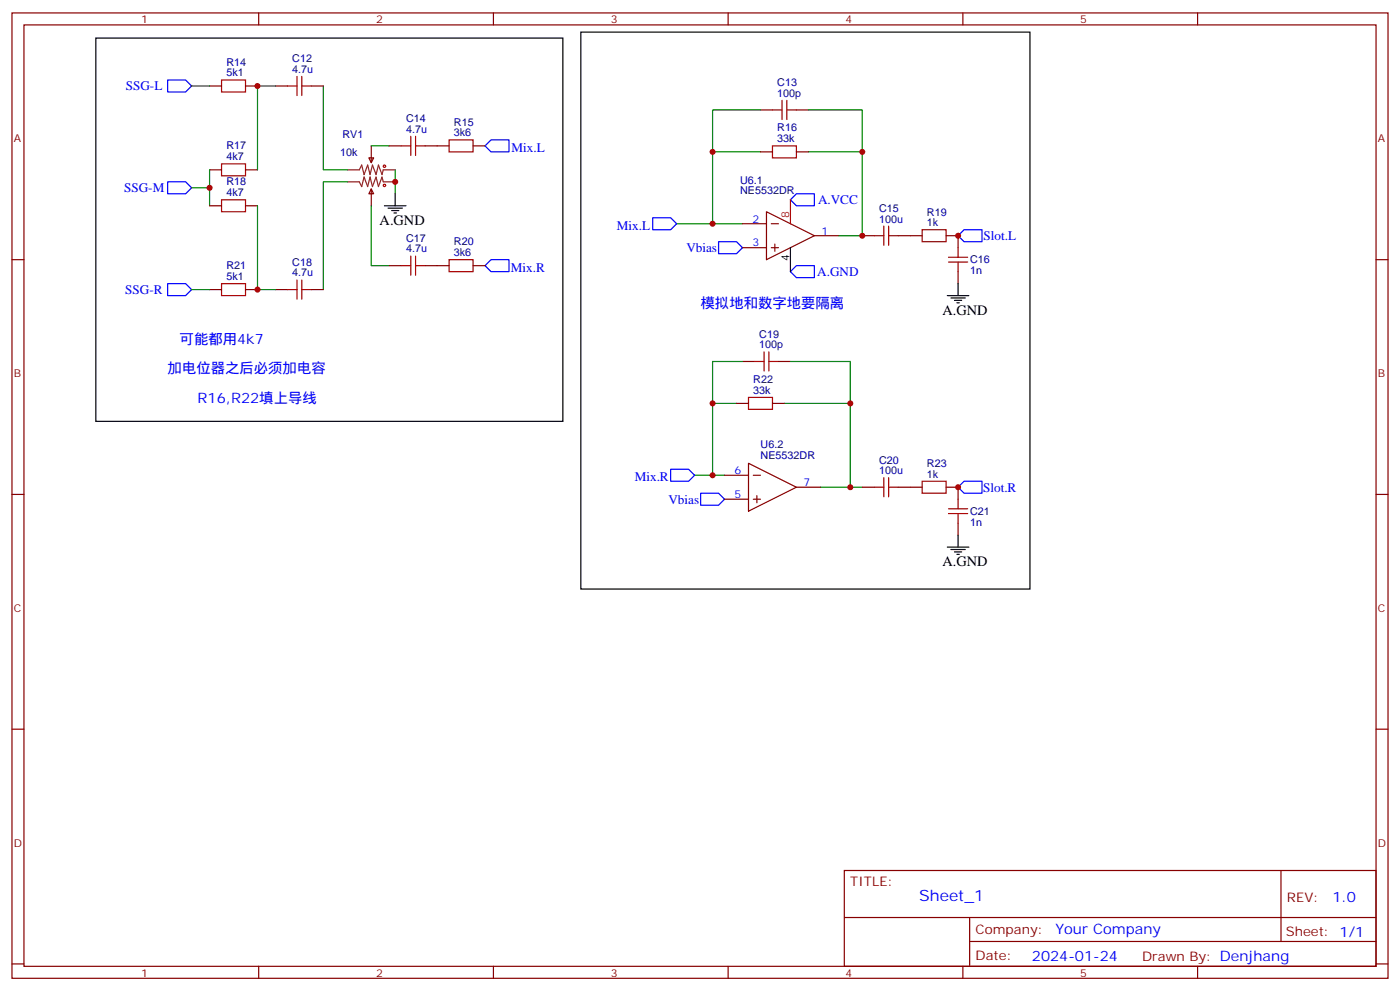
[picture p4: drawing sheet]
<svg xmlns="http://www.w3.org/2000/svg" width="412mm" height="292mm" viewBox="0 0 412 292" stroke-linecap="round" stroke-linejoin="round" font-family="sans-serif">
<g fill="none" stroke="#870000" stroke-width=".35">
<path d="M3.5 3.8h405.4v284.3h-405.4zM7.1 7.3h398.2v277.3h-398.2zM76.2 3.8v3.5M145.3 3.8v3.5M214.5 3.8v3.5M283.6 3.8v3.5M352.8 3.8v3.5M61.7 25.3h3.6M72.3 25.3h3.5M81.1 25.3h3.6M91.7 25.3h3.5M224 32.4h3.5"/>
<path d="M234.6 32.4h3.5M61.7 50h3.6M72.3 50h3.5M108.7 46.5h1.4l-.7 1.4zM109.4 55.7l.7 1.4h-1.4zM109.4 43v4.9M109.4 55.7v4.9M114.7 43h3.5M125.2 43h7.1M139.3 43h3.6M224 44.7h3.5M234.6 44.7h3.5"/>
<path d="M3.5 76.5h3.6M61.7 60.6h3.6M72.3 60.6h3.5M114.7 78.2h3.5M125.2 78.2h7.1M139.3 78.2h3.6M218.7 65.9h7.1M218.7 73h7.1M225.8 62.4l14.1 7-14.1 7.1zM227.2 65.9h2.1M227.2 73h2.1M228.2 71.9v2.1"/>
<path d="M239.9 69.4h7M254 69.4h3.5M264.6 69.4h7M278.7 69.4h3.5v3.6M405.3 76.5h3.6M61.7 85.3h3.6M72.3 85.3h3.5M81.1 85.3h3.6M91.7 85.3h3.5M282.2 80v3.5M217 118.8h3.5M218.7 106.5h3.5"/>
<path d="M227.5 118.8h3.6M229.3 106.5h3.5M213.4 140h7.1M220.5 136.5l14.1 7-14.1 7.1zM221.9 140h2.1M3.5 145.6h3.6M213.4 147h7.1M221.9 147h2.1M223 146v2.1M234.6 143.5h7.1M254 143.5h3.5M264.6 143.5h7"/>
<path d="M278.7 143.5h3.5v3.5M282.2 154.1v3.5M405.3 145.6h3.6M3.5 214.8h3.6M405.3 214.8h3.6M248.7 256.4h156.6v28.2h-156.6zM377.3 256.4v20.9M248.7 270.2h156.5M285.6 277.3h119.6M285.6 270.2v14.2M3.5 283.9h3.6M76.2 284.6v3.5"/>
<path d="M145.3 284.6v3.5M214.5 284.6v3.5M283.6 284.6v3.5M352.8 284.6v3.5M405.3 283.9h3.6"/>
</g>
<g fill="none" stroke="#a10000" stroke-width=".35">
<path d="M65.3 23.6h7v3.5h-7zM84.7 25.3h2.8M87.5 22.5v5.7M88.9 25.3h2.8M88.9 22.5v5.7M227.5 32.4h2.9M230.4 29.6v5.6M231.8 32.4h2.8M231.8 29.6v5.6M65.3 48.3h7v3.5h-7zM65.3 58.8h7v3.6h-7zM118.2 43h2.8"/>
<path d="M121 40.1v5.7M122.4 43h2.8M122.4 40.1v5.7M132.3 41.2h7v3.5h-7zM227.5 43h7.1v3.5h-7.1zM118.2 78.2h2.8M121 75.4v5.7M122.4 75.4v5.7M122.4 78.2h2.8M132.3 76.5h7v3.5h-7zM257.5 69.4h2.8M260.3 66.6v5.6"/>
<path d="M261.8 69.4h2.8M261.8 66.6v5.6M271.6 67.7h7.1v3.5h-7.1zM279.4 77.2h5.6M279.4 75.8h5.6M282.2 73v2.8M282.2 77.2v2.8M65.3 83.5h7v3.6h-7zM84.7 85.3h2.8M87.5 82.5v5.6M88.9 82.5v5.6M88.9 85.3h2.8"/>
<path d="M220.5 117.1h7v3.5h-7zM222.2 106.5h2.9M225.1 103.6v5.7M226.5 106.5h2.8M226.5 103.6v5.7M257.5 143.5h2.8M260.3 140.7v5.6M261.8 140.7v5.6M261.8 143.5h2.8M271.6 141.7h7.1v3.6h-7.1zM279.4 151.3h5.6M279.4 149.9h5.6"/>
<path d="M282.2 147v2.9M282.2 151.3v2.8"/>
<circle cx="113.2" cy="49" r=".35"/>
<circle cx="113.2" cy="54.6" r=".35"/>
</g>
<path d="M102.3 50h3.5l.7-1.4 .7 2.8 1.1-2.8 .7 2.8 .7-2.8 1.1 2.8 .7-2.8 1 2.8 .4-1.4h3.5M102.3 53.6h3.5l.7 1.4 .7-2.9 1.1 2.9 .7-2.9 .7 2.9 1.1-2.9 .7 2.9 1-2.9 .4 1.5h3.5" fill="none" stroke="#8c2424" stroke-width=".35"/>
<g fill="none" stroke="#008700" stroke-width=".35">
<path d="M56.4 25.3h5.3M81.1 25.3h-5.3v24.7M95.2 25.3v24.7h7.1M224 32.4h-14.1v12.3M238.1 32.4h15.9v12.3M56.4 55.3h5.3M61.7 50v10.6M102.3 53.6h-7.1v31.7M109.4 43h5.3M116.4 50v7.1M224 44.7h-14.1v21.2M238.1 44.7h15.9v24.7h-7.1"/>
<path d="M75.8 60.6v24.7h5.3M109.4 60.6v17.6h5.3M199.3 65.9h19.4M56.4 85.3h5.3M217 118.8h-7.1v21.2M218.7 106.5h-8.8v12.3M231.1 118.8h19.4v24.7h-8.8M232.8 106.5h17.7v12.3M204.6 140h8.8M250.5 143.5h3.5"/>
</g>
<g fill="none" stroke="#000" stroke-width=".35">
<path d="M28.2 11.2h137.6v112.9h-137.6zM171.1 9.5h132.3v164h-132.3zM116.4 57.1v3.5M113.2 60.6h6.4M114.3 61.3h4.2M115.4 62h2.1M116.1 62.7h.7M232.8 73v7M279 87.1h6.4M280.1 87.8h4.2M281.2 88.5h2.1M281.9 89.2h.7"/>
<path d="M282.2 83.5v3.6M282.2 157.6v3.5M279 161.1h6.4M280.1 161.9h4.2M281.2 162.6h2.1M281.9 163.3h.7"/>
</g>
<g fill="none" stroke="#00f" stroke-width=".35">
<path d="M49.4 23.6h5.3l1.7 1.7-1.7 1.8h-5.3zM49.4 53.6h5.3l1.7 1.7-1.7 1.8h-5.3zM144.6 41.2h5.3v3.5h-5.3l-1.7-1.7zM234.6 57.1h5.3v3.5h-5.3l-1.8-1.8zM144.6 76.5h5.3v3.5h-5.3l-1.7-1.8zM192.3 64.1h5.3l1.7 1.8-1.7 1.8h-5.3zM211.7 71.2h5.3l1.7 1.8-1.7 1.7h-5.3zM284 67.7h5.3v3.5h-5.3l-1.8-1.8zM49.4 83.5h5.3l1.7 1.8-1.7 1.8h-5.3zM232.8 80l1.8-1.8h5.3v3.6h-5.3zM197.6 138.2h5.2l1.8 1.8-1.8 1.7h-5.2zM206.4 145.3h5.3l1.7 1.7-1.7 1.8h-5.3z"/>
<path d="M282.2 143.5l1.8-1.8h5.3v3.6h-5.3z"/>
</g>
<path d="M232.8 58.8v7.1" fill="none" stroke="#f00" stroke-width=".35"/>
<g fill="#c00">
<circle cx="116.4" cy="53.6" r=".88"/>
<circle cx="61.7" cy="55.3" r=".88"/>
<circle cx="75.8" cy="85.3" r=".88"/>
<circle cx="75.8" cy="25.3" r=".88"/>
<circle cx="250.5" cy="143.5" r=".88"/>
<circle cx="254" cy="44.7" r=".88"/>
<circle cx="250.5" cy="118.8" r=".88"/>
<circle cx="209.9" cy="65.9" r=".88"/>
<circle cx="209.9" cy="44.7" r=".88"/>
<circle cx="209.9" cy="140" r=".88"/>
<circle cx="209.9" cy="118.8" r=".88"/>
<circle cx="282.2" cy="69.4" r=".88"/>
<circle cx="282.2" cy="143.5" r=".88"/>
<circle cx="254" cy="69.4" r=".88"/>
</g>
<text font-size="4.6" fill="#00f" x="270.8" y="265.4">Sheet_1</text>
<g font-size="4.2">
<text x="111.8" y="66.3">A.GND</text>
<text x="277.6" y="92.7">A.GND</text>
<text x="277.6" y="166.8">A.GND</text>
</g>
<g font-size="4.2" fill="#00f">
<text x="206.4" y="90.6">模拟地和数字地要隔离</text>
<text x="52.9" y="101.2">可能都用4k7</text>
<text x="49.4" y="110">加电位器之后必须加电容</text>
<text x="58.2" y="118.8">R16,R22填上导线</text>
<text x="392.5" y="265.7">1.0</text>
<text x="310.9" y="275.2">Your Company</text>
<text x="304" y="283">2024-01-24</text>
</g>
<g font-size="3.9" fill="#00f">
<text x="37.1" y="26.6">SSG-L</text>
<text x="150.7" y="44.7">Mix.L</text>
<text x="36.6" y="56.6">SSG-M</text>
<text x="241" y="60.1">A.VCC</text>
<text x="181.7" y="67.7">Mix.L</text>
<text x="289.7" y="70.6">Slot.L</text>
<text x="202.2" y="74.3">Vbias</text>
<text x="150.5" y="80">Mix.R</text>
<text x="240.7" y="81.3">A.GND</text>
<text x="36.9" y="86.6">SSG-R</text>
<text x="187" y="141.7">Mix.R</text>
<text x="196.9" y="148.4">Vbias</text>
<text x="289.6" y="144.8">Slot.R</text>
</g>
<g font-size="3.9" fill="#800">
<text x="250.5" y="261">TITLE:</text>
<text x="379.1" y="265.7">REV:</text>
<text x="287.4" y="275.2">Company:</text>
<text x="378.7" y="275.8">Sheet: 1/1</text>
<text x="287.4" y="282.9">Date:</text>
<text x="336.4" y="282.9">Drawn By: Denjhang</text>
</g>
<g font-size="3.2" fill="#800">
<text x="41.6" y="6.8">1</text>
<text x="110.8" y="6.8">2</text>
<text x="179.9" y="6.8">3</text>
<text x="249.1" y="6.8">4</text>
<text x="318.2" y="6.8">5</text>
<text x="4.1" y="41.9">A</text>
<text x="405.9" y="41.9">A</text>
<text x="4.1" y="111.1">B</text>
<text x="405.9" y="111.1">B</text>
<text x="4.1" y="180.2">C</text>
<text x="405.9" y="180.2">C</text>
<text x="4.1" y="249.3">D</text>
<text x="405.9" y="249.3">D</text>
<text x="41.6" y="287.6">1</text>
<text x="110.8" y="287.6">2</text>
<text x="179.9" y="287.6">3</text>
<text x="249.1" y="287.6">4</text>
<text x="318.2" y="287.6">5</text>
</g>
<g font-size="3.2" fill="#000080">
<text x="66.7" y="22.5">5k1</text>
<text x="66.7" y="19.3">R14</text>
<text x="86.1" y="21.4">4.7u</text>
<text x="86.1" y="18.3">C12</text>
<text x="229" y="28.5">100p</text>
<text x="229" y="25.3">C13</text>
<text x="119.6" y="36">C14</text>
<text x="100.9" y="40.6">RV1</text>
<text x="119.6" y="39.1">4.7u</text>
<text x="133.7" y="40.1">3k6</text>
<text x="133.7" y="37">R15</text>
<text x="229" y="41.9">33k</text>
<text x="229" y="38.7">R16</text>
<text x="66.7" y="47.2">4k7</text>
<text x="66.7" y="44">R17</text>
<text x="100.2" y="45.9">10k</text>
<text x="66.7" y="57.8">4k7</text>
<text x="66.7" y="54.6">R18</text>
<text x="218" y="57.1">NE5532DR</text>
<text x="218" y="54.1">U6.1</text>
<text x="259" y="65.5">100u</text>
<text x="259" y="62.5">C15</text>
<text x="273.1" y="63.5">R19</text>
<text x="119.6" y="71.2">C17</text>
<text x="273.1" y="66.6">1k</text>
<text x="119.6" y="74.4">4.7u</text>
<text x="133.7" y="75.4">3k6</text>
<text x="133.7" y="72.2">R20</text>
<text x="285.8" y="77.6">C16</text>
<text x="66.7" y="82.5">5k1</text>
<text x="66.7" y="79.3">R21</text>
<text x="86.1" y="81.4">4.7u</text>
<text x="86.1" y="78.3">C18</text>
<text x="285.8" y="80.8">1n</text>
<text x="223.7" y="99.4">C19</text>
<text x="223.7" y="102.6">100p</text>
<text x="221.9" y="112.8">R22</text>
<text x="221.9" y="116">33k</text>
<text x="224.1" y="135.2">NE5532DR</text>
<text x="224.1" y="132">U6.2</text>
<text x="259" y="136.6">C20</text>
<text x="273.1" y="137.6">R23</text>
<text x="259" y="139.6">100u</text>
<text x="273.1" y="140.7">1k</text>
<text x="285.8" y="154.9">1n</text>
<text x="285.8" y="151.7">C21</text>
</g>
<g font-size="3.2" fill="#00f">
<text x="221.6" y="65.5">2</text>
<text x="242" y="69.1">1</text>
<text x="221.6" y="72.6">3</text>
<text x="216.4" y="139.6">6</text>
<text x="236.7" y="143.2">7</text>
<text x="216.4" y="146.7">5</text>
</g>
<text font-size="3.2" fill="#f00" x="232.5" y="64.1" transform="rotate(-90 232.5 64.1)">8</text>
<text font-size="3.2" x="232.5" y="76.7" transform="rotate(-90 232.5 76.7)">4</text>
</svg>
